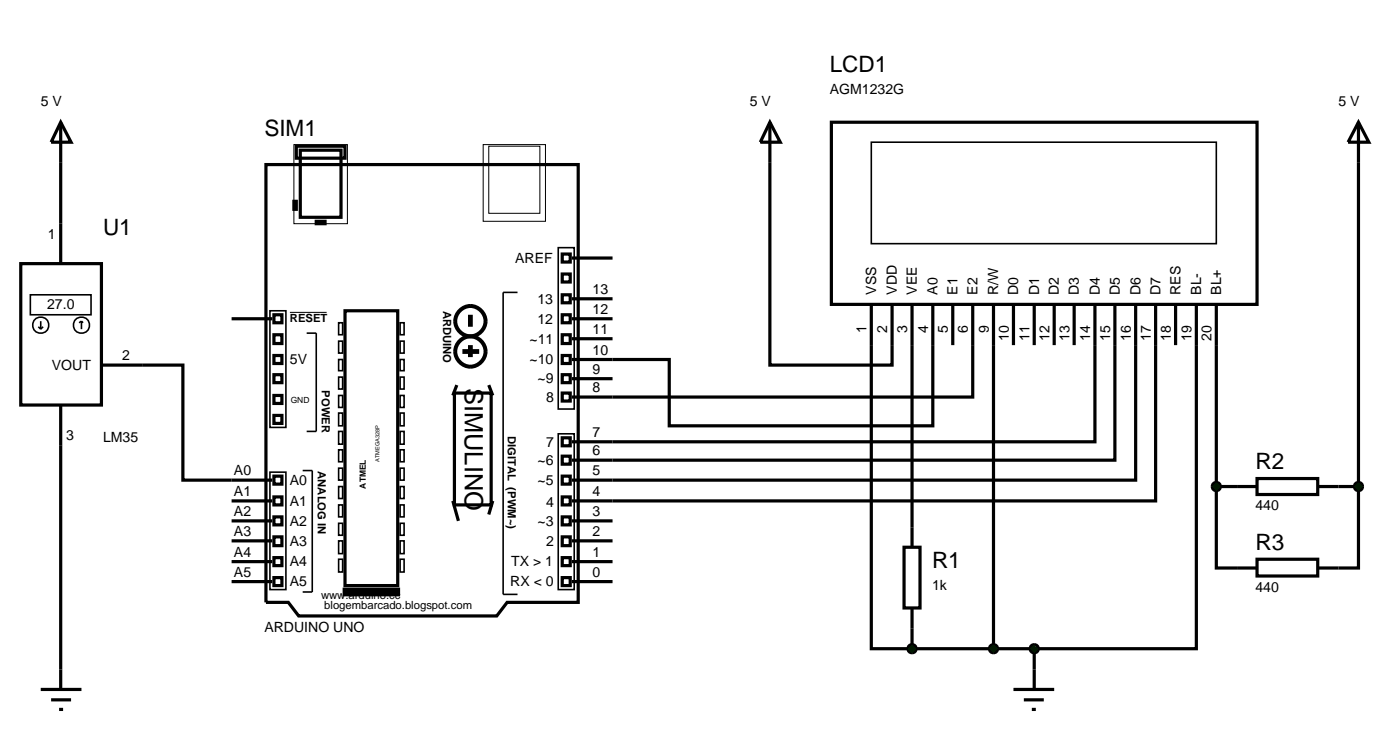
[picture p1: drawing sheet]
<svg xmlns="http://www.w3.org/2000/svg" width="175mm" height="91mm" viewBox="0 0 175 91" stroke-linecap="round" stroke-linejoin="round" font-family="sans-serif">
<g fill="none" stroke="#000" stroke-width=".4">
<path d="M37.1 18.3h6.1v1.5h-6.1zM37.6 18.8h5.1v8.4h-5.1zM96.4 15.3v30.4h15.3v-7.6M96.4 15.3l1.3 2.5h-2.5zM104.1 15.3h53.3v22.8h-53.3zM7.6 20.3v7.7M29 39.9h5.1M33.3 20.6h39.1v54.8h-8.9l-1.3 1.7h-24.8l-1.3-1.7h-2.8zM34.3 39.4h1v1h-1zM36.8 25.2h.3v1h-.3zM39.6 27.7h1.1v.3h-1.1zM43.2 38.9h6.6v34.4h-6.6z"/>
<path d="M70.4 31.8h1v1h-1zM70.4 36.9h1v1h-1zM70.4 39.4h1v1h-1zM70.4 34.3h1v1h-1zM71.6 39.9h5.1M71.6 37.4h5.1M71.6 32.3h5.1M109.1 38.1v43.1h5.1M114.2 38.1v30.4M116.8 38.1v15.2h-33v-8.3h-12.2M119.3 38.1v5.1M121.8 38.1v11.6h-50.2"/>
<path d="M124.4 38.1v43.1M126.9 38.1v5.1M129.5 38.1v5.1M132 38.1v5.1M134.5 38.1v5.1M137.1 38.1v17.2h-65.5M139.6 38.1v19.5h-68M142.2 38.1v22h-70.6M144.7 38.1v24.6h-73.1M147.2 38.1v5.1M149.8 38.1v43.1h-20.3M152.3 38.1v22.8"/>
<path d="M170.1 20.3v40.6M7.6 55.8v28M17.8 45.7h5.1v14.4h11.2M34.3 41.9h1v1.1h-1zM34.3 46.9h1v1h-1zM34.3 52h1v1h-1zM34.3 59.6h1v1h-1zM34.3 49.5h1v1h-1zM34.3 44.5h1v1h-1zM56.9 49.2h4.6v14h-4.6zM57.2 48.2l-.5 1.3M61.2 48.2l.5 1.3"/>
<path d="M70.4 41.9h1v1.1h-1zM70.4 44.5h1v1h-1zM70.4 46.9h1v1h-1zM70.4 54.8h1v1h-1zM70.4 57.1h1v1h-1zM70.4 59.6h1v1h-1zM70.4 49.2h1v1h-1zM71.6 47.4h5.1M71.6 42.4h5.1M29 72.8h5.1M29 70.3h5.1M29 67.7h5.1"/>
<path d="M29 65.2h5.1M29 62.7h5.1M34.3 62.2h1v1h-1zM34.3 64.7h1v1h-1zM34.3 67.2h1v1.1h-1zM34.3 69.8h1v1h-1zM34.3 72.3h1v1h-1zM56.7 62.7l.7 2.5M61.7 62.7l-.5 1.7M70.4 62.2h1v1h-1zM70.4 64.7h1v1h-1zM70.4 67.2h1v1.1h-1z"/>
<path d="M70.4 69.8h1v1h-1zM70.4 72.3h1v1h-1zM71.6 72.8h5.1M71.6 70.3h5.1M71.6 67.7h5.1M71.6 65.2h5.1M113.2 68.5h2v7.6h-2zM114.2 76.1v5.1M152.3 60.9v10.2h2.6M152.3 60.9h2.6M167.6 60.9h2.5M170.1 60.9v10.2h-2.5"/>
<path d="M114.2 81.2h15.3M126.9 86.3h5.1M128.2 87.6h2.5M129.2 88.8h.5M129.5 81.2v5.1"/>
</g>
<g fill="none" stroke="#000" stroke-width=".2">
<path d="M109.1 17.8h43.2v12.7h-43.2zM33.8 38.9h2v14.6h-2zM64.8 36.6h-1.8v37.8h1.8M69.9 31h2v20.2h-2zM33.8 59.1h2v14.7h-2zM37.9 58.9h1.2v15.2h-1.2M38.4 41.7h1.2v12.3h-1.2M42.4 40.4h.5v1.5h-.5zM42.4 42.7h.5v1.5h-.5zM42.4 45h.5v1.4h-.5zM42.4 47.2h.5v1.5h-.5zM42.4 49.5h.5v1.5h-.5z"/>
<path d="M42.4 51.7h.5v1.6h-.5zM42.4 54h.5v1.6h-.5zM42.4 56.3h.5v1.5h-.5zM42.4 58.6h.5v1.5h-.5zM50.1 40.4h.5v1.5h-.5zM50.1 42.7h.5v1.5h-.5zM50.1 45h.5v1.4h-.5zM50.1 47.2h.5v1.5h-.5zM50.1 49.5h.5v1.5h-.5zM50.1 51.7h.5v1.6h-.5zM50.1 54h.5v1.6h-.5zM50.1 56.3h.5v1.5h-.5z"/>
<path d="M50.1 58.6h.5v1.5h-.5zM69.9 54.3h2v19.5h-2zM42.4 60.9h.5v1.5h-.5zM42.4 63.2h.5v1.5h-.5zM42.4 65.5h.5v1.5h-.5zM42.4 67.7h.5v1.6h-.5zM42.4 70h.5v1.6h-.5zM50.1 60.9h.5v1.5h-.5zM50.1 63.2h.5v1.5h-.5zM50.1 65.5h.5v1.5h-.5zM50.1 67.7h.5v1.6h-.5zM50.1 70h.5v1.6h-.5z"/>
</g>
<g fill="none" stroke="#000" stroke-width=".5">
<circle cx="58.9" cy="44" r="1.89"/>
<circle cx="58.9" cy="40.2" r="1.89"/>
</g>
<path d="M58.9 39.4v1.5M57.9 44h2.1M58.9 43.2v1.5" fill="none" stroke="#000" stroke-width=".6" stroke-linecap="butt"/>
<path d="M36.8 18.1h6.7v9.9h-6.7zM60.5 18.1h7.8v9.6h-7.8zM61.2 18.3h6.4v8.4h-6.4zM36.3 39.1h4.6" fill="none" stroke="#000" stroke-width=".13"/>
<path d="M42.9 74.1h7.2" fill="none" stroke="#000" stroke-width="1.1" stroke-linecap="butt"/>
<g fill="#004000" stroke="#000" stroke-width=".4">
<path d="M113.8 80.9l.1-.1 .3-.1-.5 .5zM114.2 80.7l.3 .1 .1 .1 .1 .3zM114.7 81.2l-.1 .3-.1 .1-.3 .1zM113.7 81.2l.5 .5-.3-.1-.1-.1z"/>
<path d="M129.1 80.9l.1-.1 .3-.1-.5 .5zM129.5 80.7l.3 .1 .1 .1 .1 .3zM130 81.2l-.1 .3-.1 .1-.3 .1zM129 81.2l.5 .5-.3-.1-.1-.1z"/>
</g>
<g fill="#004000">
<path d="M113.7 81.2l.5-.5 .5 .5-.5 .5z"/>
<path d="M129 81.2l.5-.5 .5 .5-.5 .5z"/>
</g>
<path d="M157.4 59.9h7.6v2h-7.6zM154.9 60.9h2.5M154.9 71.1h2.5M157.4 70h7.6v2.1h-7.6zM165 60.9h2.6M165 71.1h2.6" fill="none" stroke="#000" stroke-width=".4"/>
<path d="M151.9 60.6l.1-.1 .3-.1-.5 .5zM152.3 60.4l.3 .1 .1 .1 .1 .3zM152.8 60.9l-.1 .3-.1 .1-.3 .1zM151.8 60.9l.5 .5-.3-.1-.1-.1z" fill="#004000" stroke="#000" stroke-width=".4"/>
<path d="M151.8 60.9l.5-.5 .5 .5-.5 .5z" fill="#004000"/>
<path d="M170.1 15.3l1.3 2.5h-2.6zM170.1 15.3v5" fill="none" stroke="#000" stroke-width=".4"/>
<g fill="#004000" stroke="#000" stroke-width=".4">
<path d="M169.7 60.6l.1-.1 .3-.1-.5 .5zM170.1 60.4l.3 .1 .1 .1 .1 .3zM170.1 61.4l.5-.5-.1 .3-.1 .1zM169.6 60.9l.5 .5-.3-.1-.1-.1z"/>
<path d="M124.1 80.8l.3-.1-.5 .5 .1-.3zM124.4 80.7l.3 .1 .1 .1 .1 .3zM124.9 81.2l-.1 .3-.1 .1-.3 .1zM123.9 81.2l.5 .5-.3-.1-.1-.1z"/>
</g>
<g fill="#004000">
<path d="M170.1 60.4l.5 .5-.5 .5-.5-.5z"/>
<path d="M124.4 80.7l.5 .5-.5 .5-.5-.5z"/>
</g>
<path d="M7.6 15.3l1.3 2.5h-2.5zM7.6 15.3v5M2.6 33h10.1v17.7h-10.1zM7.6 28v5M7.6 50.7v5.1M12.7 45.7h5.1M5.1 86.3h5.1M6.4 87.6h2.5M7.4 88.8h.5M7.6 83.8v2.5" fill="none" stroke="#000" stroke-width=".4"/>
<g fill="none" stroke="#000" stroke-width=".2">
<path d="M3.8 36.9h7.6v2.5h-7.6zM4.8 40.9l.3 .3M5.1 40.2v1M5.4 40.9l-.3 .3M10.2 40.2l-.3 .2M10.2 40.2l.2 .2M10.2 40.2v1"/>
<circle cx="5.1" cy="40.7" r="1.01"/>
<circle cx="10.2" cy="40.7" r="1.01"/>
</g>
<text font-size="3.2" x="58.2" y="48.6" transform="rotate(90 58.2 48.6)">SIMULINO</text>
<g font-size="2.8">
<text x="103.9" y="9">LCD1</text>
<text x="33.1" y="17.1">SIM1</text>
<text x="12.9" y="29.4">U1</text>
<text x="157.2" y="58.8">R2</text>
<text x="116.7" y="71.1">R1</text>
<text x="157.2" y="68.9">R3</text>
</g>
<g font-size="1.8">
<text x="103.9" y="11.8">AGM1232G</text>
<text x="5.1" y="13.3">5 V</text>
<text x="93.9" y="13.3">5 V</text>
<text x="167.6" y="13.3">5 V</text>
<text x="6" y="29.9">1</text>
<text x="64.5" y="32.9">AREF</text>
<text x="5.9" y="38.7">27.0</text>
<text x="67.3" y="38">13</text>
<text x="67.3" y="40.5">12</text>
<text x="74.2" y="41.8">11</text>
<text x="74.2" y="39.3">12</text>
<text x="74.2" y="36.8">13</text>
<text x="108.5" y="41.7" transform="rotate(-90 108.5 41.7)">1</text>
<text x="109.7" y="36.9" transform="rotate(-90 109.7 36.9)">VSS</text>
<text x="111.1" y="41.7" transform="rotate(-90 111.1 41.7)">2</text>
<text x="112.3" y="36.9" transform="rotate(-90 112.3 36.9)">VDD</text>
<text x="113.6" y="41.7" transform="rotate(-90 113.6 41.7)">3</text>
<text x="114.8" y="36.9" transform="rotate(-90 114.8 36.9)">VEE</text>
<text x="116.2" y="41.7" transform="rotate(-90 116.2 41.7)">4</text>
<text x="117.4" y="36.9" transform="rotate(-90 117.4 36.9)">A0</text>
<text x="118.7" y="41.7" transform="rotate(-90 118.7 41.7)">5</text>
<text x="119.9" y="36.9" transform="rotate(-90 119.9 36.9)">E1</text>
<text x="121.2" y="41.7" transform="rotate(-90 121.2 41.7)">6</text>
<text x="122.4" y="36.9" transform="rotate(-90 122.4 36.9)">E2</text>
<text x="123.8" y="41.7" transform="rotate(-90 123.8 41.7)">9</text>
<text x="125" y="36.9" transform="rotate(-90 125 36.9)">R/W</text>
<text x="127.5" y="36.9" transform="rotate(-90 127.5 36.9)">D0</text>
<text x="130.1" y="36.9" transform="rotate(-90 130.1 36.9)">D1</text>
<text x="132.6" y="36.9" transform="rotate(-90 132.6 36.9)">D2</text>
<text x="135.1" y="36.9" transform="rotate(-90 135.1 36.9)">D3</text>
<text x="137.7" y="36.9" transform="rotate(-90 137.7 36.9)">D4</text>
<text x="140.2" y="36.9" transform="rotate(-90 140.2 36.9)">D5</text>
<text x="142.8" y="36.9" transform="rotate(-90 142.8 36.9)">D6</text>
<text x="145.3" y="36.9" transform="rotate(-90 145.3 36.9)">D7</text>
<text x="147.8" y="36.9" transform="rotate(-90 147.8 36.9)">RES</text>
<text x="150.4" y="36.9" transform="rotate(-90 150.4 36.9)">BL-</text>
<text x="152.9" y="36.9" transform="rotate(-90 152.9 36.9)">BL+</text>
<text x="6.5" y="46.3">VOUT</text>
<text x="15.3" y="45.1">2</text>
<text x="36.3" y="45.6">5V</text>
<text x="66.3" y="43">~11</text>
<text x="66.3" y="45.6">~10</text>
<text x="67.3" y="48">~9</text>
<text x="74.2" y="46.8">9</text>
<text x="74.2" y="44.4">10</text>
<text x="126.3" y="42.7" transform="rotate(-90 126.3 42.7)">10</text>
<text x="128.9" y="42.7" transform="rotate(-90 128.9 42.7)">11</text>
<text x="131.4" y="42.7" transform="rotate(-90 131.4 42.7)">12</text>
<text x="133.9" y="42.7" transform="rotate(-90 133.9 42.7)">13</text>
<text x="136.5" y="42.7" transform="rotate(-90 136.5 42.7)">14</text>
<text x="139" y="42.7" transform="rotate(-90 139 42.7)">15</text>
<text x="141.6" y="42.7" transform="rotate(-90 141.6 42.7)">16</text>
<text x="144.1" y="42.7" transform="rotate(-90 144.1 42.7)">17</text>
<text x="146.6" y="42.7" transform="rotate(-90 146.6 42.7)">18</text>
<text x="149.2" y="42.7" transform="rotate(-90 149.2 42.7)">19</text>
<text x="151.7" y="42.7" transform="rotate(-90 151.7 42.7)">20</text>
<text x="68.4" y="50.3">8</text>
<text x="74.2" y="49.1">8</text>
<text x="8.3" y="55.1">3</text>
<text x="12.9" y="55.3">LM35</text>
<text x="29.3" y="59.5">A0</text>
<text x="67.3" y="58.2">~6</text>
<text x="68.4" y="55.9">7</text>
<text x="74.2" y="59.5">5</text>
<text x="74.2" y="57">6</text>
<text x="74.2" y="54.7">7</text>
<text x="29.3" y="64.6">A2</text>
<text x="29.3" y="62.1">A1</text>
<text x="36.3" y="60.7">A0</text>
<text x="36.3" y="63.3">A1</text>
<text x="36.3" y="65.8">A2</text>
<text x="67.3" y="60.7">~5</text>
<text x="67.3" y="65.8">~3</text>
<text x="68.4" y="63.5">4</text>
<text x="74.2" y="64.6">3</text>
<text x="74.2" y="62.1">4</text>
<text x="157.2" y="63.9">440</text>
<text x="29.3" y="69.7">A4</text>
<text x="29.3" y="67.1">A3</text>
<text x="36.3" y="68.3">A3</text>
<text x="36.3" y="70.9">A4</text>
<text x="64" y="70.9">TX &gt; 1</text>
<text x="68.4" y="68.3">2</text>
<text x="74.2" y="69.7">1</text>
<text x="74.2" y="67.1">2</text>
<text x="29.3" y="72.2">A5</text>
<text x="36.3" y="73.4">A5</text>
<text x="63.9" y="73.4">RX &lt; 0</text>
<text x="74.2" y="72.2">0</text>
<text x="116.7" y="73.9">1k</text>
<text x="157.2" y="74.1">440</text>
<text x="33.1" y="79.1">ARDUINO UNO</text>
</g>
<g font-size="1.4">
<text x="36.3" y="40.3">RESET</text>
<text x="55.5" y="38.9" transform="rotate(90 55.5 38.9)">ARDUINO</text>
<text x="40.3" y="48.9" transform="rotate(90 40.3 48.9)">POWER</text>
<text x="39.8" y="59" transform="rotate(90 39.8 59)">ANALOG IN</text>
<text x="63.6" y="54.6" transform="rotate(90 63.6 54.6)">DIGITAL (PWM~)</text>
<text x="40.2" y="75">www.arduino.cc</text>
<text x="40.6" y="76.3">blogembarcado.blogspot.com</text>
</g>
<g font-size="1.1">
<text x="36.4" y="50.5">GND</text>
<text x="45.8" y="61.2" transform="rotate(-90 45.8 61.2)">ATMEL</text>
</g>
<text font-size=".7" x="47.5" y="57.8" transform="rotate(-90 47.5 57.8)">ATMEGA328P</text>
</svg>
